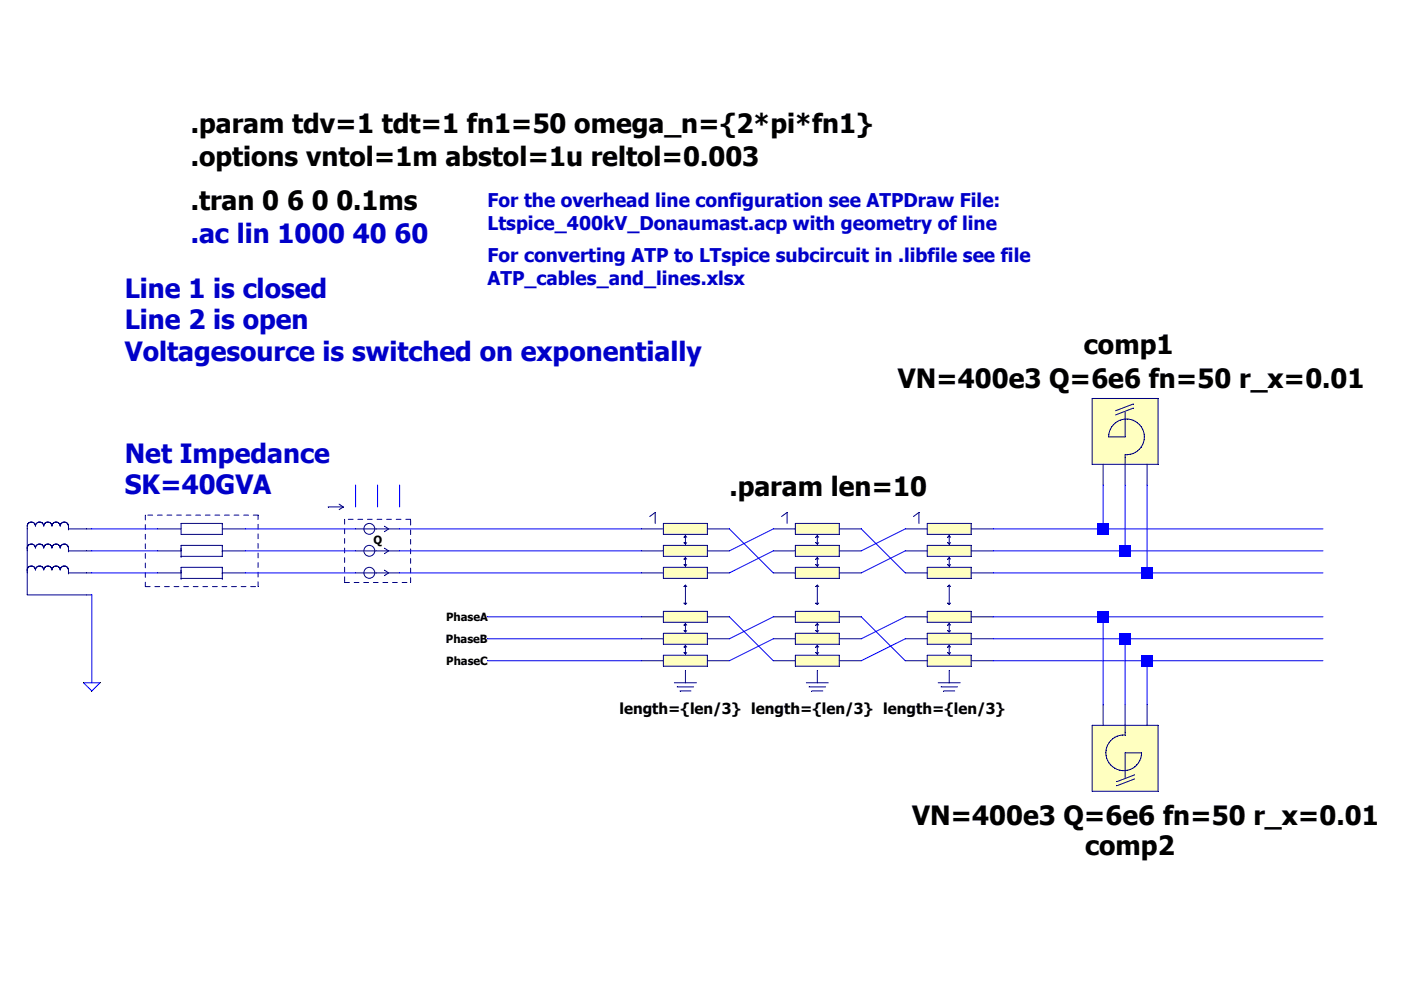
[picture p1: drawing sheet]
Version 4
SHEET 1 2148 680
WIRE -592 -48 -592 -64
WIRE -576 -48 -576 -64
WIRE -560 -48 -560 -64
WIRE -736 -32 -784 -32
WIRE -592 -32 -672 -32
WIRE -384 -32 -560 -32
WIRE -48 -32 -48 -64
WIRE -48 -32 -128 -32
WIRE 112 -32 -48 -32
WIRE -736 -16 -784 -16
WIRE -592 -16 -672 -16
WIRE -384 -16 -560 -16
WIRE -320 -16 -288 -32
WIRE -224 -16 -192 -32
WIRE -32 -16 -32 -64
WIRE -32 -16 -128 -16
WIRE 112 -16 -32 -16
WIRE -736 0 -784 0
WIRE -592 0 -672 0
WIRE -384 0 -560 0
WIRE -320 0 -288 -16
WIRE -288 0 -320 -32
WIRE -224 0 -192 -16
WIRE -192 0 -224 -32
WIRE -16 0 -16 -64
WIRE -16 0 -128 0
WIRE 112 0 -16 0
WIRE -384 32 -496 32
WIRE -48 32 -128 32
WIRE 112 32 -48 32
WIRE -384 48 -496 48
WIRE -320 48 -288 32
WIRE -224 48 -192 32
WIRE -32 48 -128 48
WIRE 112 48 -32 48
WIRE -384 64 -496 64
WIRE -320 64 -288 48
WIRE -288 64 -320 32
WIRE -224 64 -192 48
WIRE -192 64 -224 32
WIRE -16 64 -128 64
WIRE 112 64 -16 64
WIRE -784 80 -784 16
WIRE -48 96 -48 32
WIRE -32 96 -32 48
WIRE -16 96 -16 64
FLAG -784 80 0
FLAG -496 32 PhaseA
FLAG -496 48 PhaseB
FLAG -496 64 PhaseC
SYMBOL Lbatt -32 128 R0
WINDOW 3 -155 48 Left 5
WINDOW 0 -29 70 Left 5
SYMATTR Value VN=400e3 Q=6e6 fn=50 r_x=0.01
SYMATTR InstName comp2
SYMATTR Value2 ""
SYMBOL Lbatt -32 -96 R180
WINDOW 3 -174 46 Left 5
WINDOW 0 -35 71 Left 5
SYMATTR Value VN=400e3 Q=6e6 fn=50 r_x=0.01
SYMATTR InstName comp1
SYMATTR Value2 ""
SYMBOL line_2_coupled -352 16 R0
WINDOW 123 -48 82 Left 3
SYMATTR Value2 length={len/3}
SYMATTR SpiceModel 400kV_Donaumast_alternative_with_coupled_R
SYMATTR Value cl=1 g=1e10 fn=50
SYMATTR InstName Line
SYMBOL v_3phase -816 -32 R0
SYMATTR Value U1Nenn={400k} FREQU=50 Texp=50m TD=0
SYMATTR InstName Slack
SYMBOL qmeter_uvw -576 -32 R0
SYMATTR InstName Qmeter
SYMBOL impedance_sk -704 -32 R0
SYMATTR InstName netimpedanz
SYMBOL line_2_coupled -256 16 R0
WINDOW 123 -48 82 Left 3
SYMATTR Value2 length={len/3}
SYMATTR SpiceModel 400kV_Donaumast_alternative_with_coupled_R
SYMATTR Value cl=1 g=1e10 fn=50
SYMATTR InstName Line1
SYMBOL line_2_coupled -160 16 R0
WINDOW 123 -48 82 Left 3
SYMATTR Value2 length={len/3}
SYMATTR SpiceModel 400kV_Donaumast_alternative_with_coupled_R
SYMATTR Value cl=1 g=1e10 fn=50
SYMATTR InstName Line2
TEXT -712 -272 Left 5 !.tran 0 6 0 0.1ms
TEXT -712 -304 Left 5 !.options vntol=1m abstol=1u reltol=0.003
TEXT -320 -64 Left 5 !.param len=10
TEXT -712 -328 Left 5 !.param tdv=1 tdt=1 fn1=50 omega_n={2*pi*fn1}
TEXT -760 -208 Left 5 ;Line 1 is closed\nLine 2 is open\nVoltagesource is switched on exponentially
TEXT -760 -88 Left 5 ;Net Impedance\nSK=40GVA
TEXT -496 -272 Left 4 ;For the overhead line configuration see ATPDraw File:\nLtspice_400kV_Donaumast.acp with geometry of line
TEXT -712 -248 Left 5 ;.ac lin 1000 40 60
TEXT -496 -232 Left 4 ;For converting ATP to LTspice subcircuit in .libfile see file\nATP_cables_and_lines.xlsx
